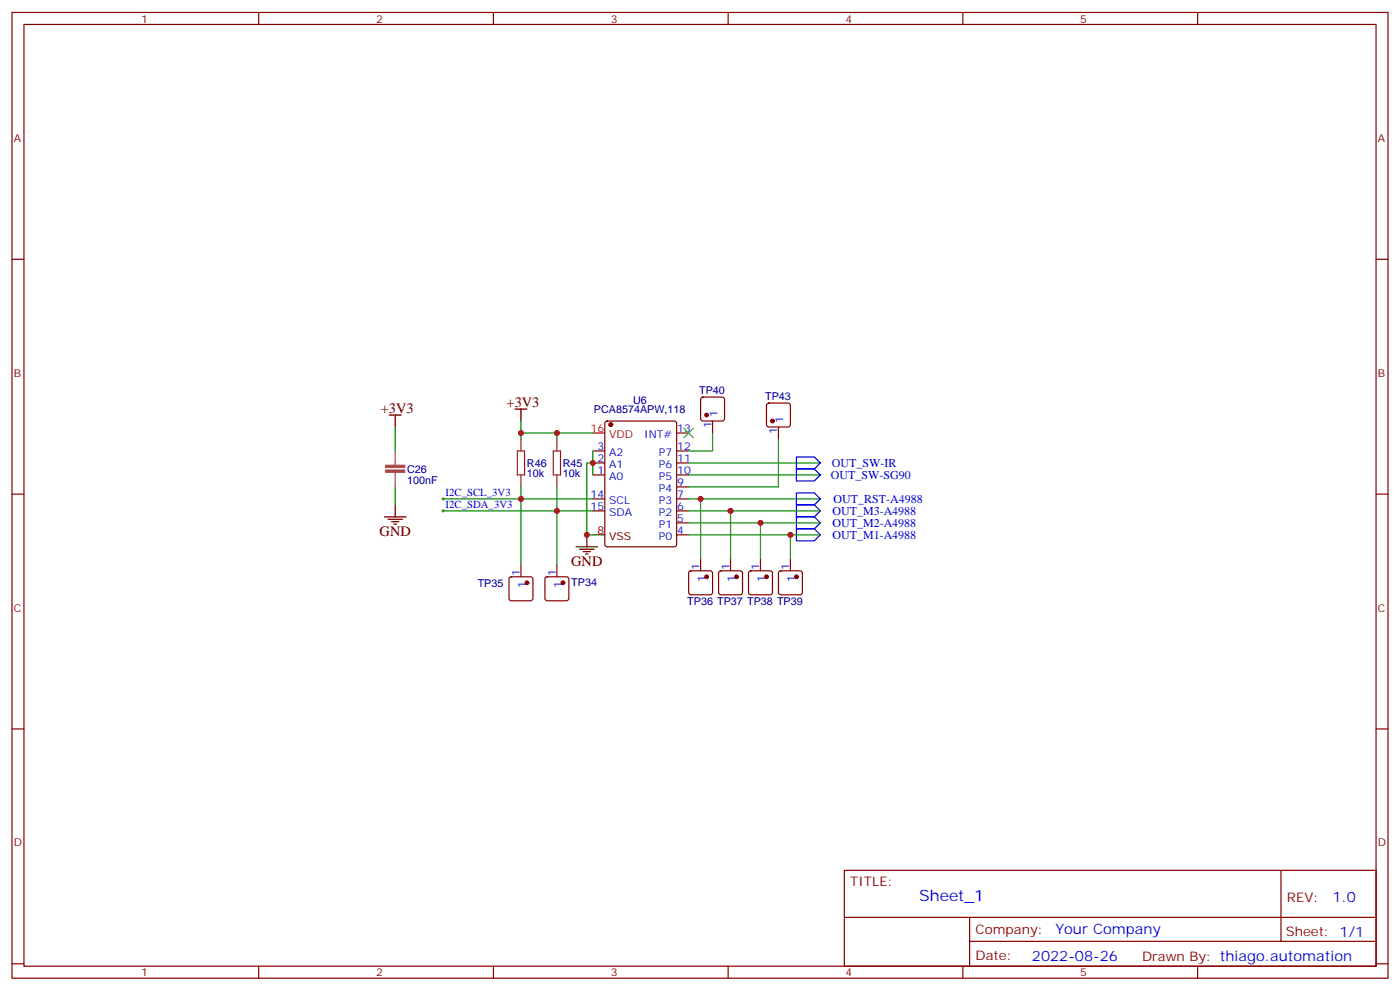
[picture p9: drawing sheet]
<svg xmlns="http://www.w3.org/2000/svg" width="412mm" height="292mm" viewBox="0 0 412 292" stroke-linecap="round" stroke-linejoin="round" font-family="sans-serif">
<g fill="none" stroke="#870000" stroke-width=".35">
<path d="M3.5 3.7h405.4v284.3h-405.4zM7.1 7.2h398.2v277.3h-398.2zM76.2 3.7v3.5M145.3 3.7v3.5M214.5 3.7v3.5M283.6 3.7v3.5M352.8 3.7v3.5M3.5 76.3h3.6M405.3 76.3h3.6M206.6 117.1l.5-.2h5.6l.5 .2 .2 .5v5.7l-.2 .5-.5 .2h-5.6l-.5-.3-.2-.4v-5.7zM226 118.9l.5-.2h5.6l.5 .2 .2 .5v5.6l-.2 .5-.5 .2h-5.6l-.5-.2-.2-.5v-5.6zM174.6 139.8h3.6"/>
<path d="M174.6 136.3h3.6M174.6 132.8h3.6M178.4 124.2l.5-.2h19.7l.7 .4v35.9l-.4 .7h-20l-.7-.5v-35.8zM199.3 139.8h3.5M199.3 136.3h3.5M199.3 132.8h3.5M199.3 127.5h3.5M209.9 124v3.5M229.3 125.7v3.6M3.5 145.5h3.6M174.6 150.4h3.6M174.6 146.9h3.6"/>
<path d="M199.3 157.5h3.5M199.3 154h3.5M199.3 150.4h3.5M199.3 146.9h3.5M199.3 143.4h3.5M405.3 145.5h3.6M150.2 170l.4-.2h5.7l.5 .2 .2 .5v5.7l-.2 .5-.5 .2h-5.7l-.5-.3-.2-.4v-5.7zM153.5 166.3v3.5M160.7 170l.5-.2h5.7l.5 .2 .2 .5v5.7l-.3 .5-.4 .2h-5.7l-.5-.3-.2-.4v-5.7zM164 166.3v3.5M203.1 168.3l.5-.2h5.6l.5 .2 .2 .5v5.6l-.2 .5-.5 .2h-5.6l-.5-.2-.3-.5v-5.6zM206.4 164.5v3.6"/>
<path d="M211.9 168.3l.5-.2h5.6l.5 .2 .2 .5v5.6l-.2 .5-.5 .2h-5.6l-.5-.2-.2-.5v-5.6zM215.2 164.5v3.6M220.7 168.3l.5-.2h5.6l.5 .2 .2 .5v5.6l-.2 .5-.5 .2h-5.6l-.5-.2-.2-.5v-5.6zM224 164.5v3.6M229.5 168.3l.5-.2h5.7l.5 .2 .2 .5v5.6l-.3 .5-.4 .2h-5.7l-.5-.2-.2-.5v-5.6zM232.8 164.5v3.6M3.5 214.6h3.6M405.3 214.6h3.6M248.7 256.3h156.6v28.2h-156.6zM377.3 256.3v20.9M248.7 270.1h156.5M285.6 277.2h119.6"/>
<path d="M285.6 270.1v14.1M3.5 283.8h3.6M76.2 284.5v3.5M145.3 284.5v3.5M214.5 284.5v3.5M283.6 284.5v3.5M352.8 284.5v3.5M405.3 283.8h3.6"/>
</g>
<g fill="#870000" stroke="#870000" stroke-width=".35">
<circle cx="179.9" cy="125" r=".53"/>
<circle cx="165.8" cy="171.6" r=".53"/>
<circle cx="155.2" cy="171.6" r=".53"/>
<circle cx="208.1" cy="169.8" r=".53"/>
<circle cx="217" cy="169.8" r=".53"/>
<circle cx="225.8" cy="169.8" r=".53"/>
<circle cx="234.6" cy="169.8" r=".53"/>
<circle cx="208.1" cy="122.2" r=".53"/>
<circle cx="227.5" cy="124" r=".53"/>
</g>
<g fill="none" stroke="#000" stroke-width=".35">
<path d="M114.7 122.2h3.5M116.4 122.2v3.5M151.7 120.4h3.5M153.5 120.4v3.6M113.2 152.2h6.4M114.3 152.9h4.2M115.4 153.6h2.1M116.1 154.3h.7M116.4 148.7v3.5M172.9 157.5v3.5M174.6 157.5h3.6M169.7 161h6.3"/>
<path d="M170.7 161.7h4.3M171.8 162.4h2.1M172.5 163.1h.7"/>
</g>
<path d="M174.6 127.5h3.6" fill="none" stroke="#f00" stroke-width=".35"/>
<g fill="none" stroke="#008700" stroke-width=".35">
<path d="M116.4 125.7v7.1M153.5 124v3.5h21.1M153.5 127.5v1.8M164 127.5v1.8M174.6 136.3h-1.7v21.2h1.7M174.6 132.8v7M202.8 139.8h38.9M202.8 136.3h38.9M209.9 127.5v5.3h-7.1M229.3 129.3v14.1h-26.5M116.4 143.4v5.3M130.5 146.9h44.1"/>
<path d="M130.5 150.4h44.1M153.5 143.4v22.9M164 143.4v22.9M202.8 146.9h38.9M202.8 150.4h38.9M202.8 157.5h38.9M202.8 154h38.9M206.4 146.9v17.6M215.2 150.4v14.1M224 154v10.5M232.8 157.5v7"/>
</g>
<path d="M130.2 146.9h.7M130.2 150.4h.7M130.5 146.5v.7M130.5 150.1v.7" fill="none" stroke="#000" stroke-width=".29"/>
<path d="M201.4 126.1l2.9 2.8M204.3 126.1l-2.9 2.8" fill="none" stroke="#3c3" stroke-width=".35"/>
<g fill="#a64a4a" stroke="#a64a4a" stroke-width=".29">
<path d="M113.6 138.4h5.6v.7h-5.6z"/>
<path d="M113.6 137h5.6v.7h-5.6z"/>
</g>
<path d="M116.4 132.8v4.2M116.4 139.1v.7M116.4 139.9v3.5" fill="none" stroke="#a64a4a" stroke-width=".35"/>
<path d="M234.6 138.1h5.3l1.8 1.7-1.8 1.8h-5.3zM234.6 134.5h5.3l1.8 1.8-1.8 1.8h-5.3zM234.6 155.7h5.3l1.8 1.8-1.8 1.7h-5.3zM234.6 152.2h5.3l1.8 1.8-1.8 1.7h-5.3zM234.6 148.7h5.3l1.8 1.7-1.8 1.8h-5.3zM234.6 145.1h5.3l1.8 1.8-1.8 1.8h-5.3z" fill="none" stroke="#00f" stroke-width=".35"/>
<path d="M152.4 132.8h2.1v7h-2.1zM153.5 129.3v3.5M153.5 139.8v3.6M163 132.8h2.1v7h-2.1zM164 129.3v3.5M164 139.8v3.6" fill="none" stroke="#8c2424" stroke-width=".35"/>
<g fill="#c00">
<circle cx="174.6" cy="136.3" r=".88"/>
<circle cx="172.9" cy="157.5" r=".88"/>
<circle cx="153.5" cy="146.9" r=".88"/>
<circle cx="164" cy="150.4" r=".88"/>
<circle cx="153.5" cy="127.5" r=".88"/>
<circle cx="164" cy="127.5" r=".88"/>
<circle cx="206.4" cy="146.9" r=".88"/>
<circle cx="215.2" cy="150.4" r=".88"/>
<circle cx="224" cy="154" r=".88"/>
<circle cx="232.8" cy="157.5" r=".88"/>
</g>
<text font-size="4.6" fill="#00f" x="270.8" y="265.3">Sheet_1</text>
<g font-size="4.2">
<text x="149.2" y="119.7">+3V3</text>
<text x="112.2" y="121.5">+3V3</text>
<text x="111.8" y="157.8">GND</text>
<text x="168.3" y="166.7">GND</text>
</g>
<g font-size="4.2" fill="#00f">
<text x="392.5" y="265.5">1.0</text>
<text x="310.9" y="275.1">Your Company</text>
<text x="304" y="282.9">2022-08-26</text>
</g>
<g font-size="3.9" fill="#800">
<text x="250.5" y="260.8">TITLE:</text>
<text x="379.1" y="265.5">REV:</text>
<text x="287.4" y="275">Company:</text>
<text x="378.7" y="275.7">Sheet: 1/1</text>
<text x="287.4" y="282.7">Date:</text>
<text x="336.4" y="282.8">Drawn By: thiago.automation</text>
</g>
<g font-size="3.5" fill="#00f">
<text x="245.1" y="137.6">OUT_SW-IR</text>
<text x="244.8" y="141.1">OUT_SW-SG90</text>
<text x="245.5" y="148.1">OUT_RST-A4988</text>
<text x="245.2" y="155.2">OUT_M2-A4988</text>
<text x="245.2" y="151.6">OUT_M3-A4988</text>
<text x="245.2" y="158.7">OUT_M1-A4988</text>
</g>
<g font-size="3.2" fill="#800">
<text x="41.6" y="6.7">1</text>
<text x="110.8" y="6.7">2</text>
<text x="179.9" y="6.7">3</text>
<text x="249.1" y="6.7">4</text>
<text x="318.2" y="6.7">5</text>
<text x="4.1" y="41.8">A</text>
<text x="405.9" y="41.8">A</text>
<text x="4.1" y="110.9">B</text>
<text x="405.9" y="110.9">B</text>
<text x="4.1" y="180.1">C</text>
<text x="405.9" y="180.1">C</text>
<text x="4.1" y="249.2">D</text>
<text x="405.9" y="249.2">D</text>
<text x="41.6" y="287.5">1</text>
<text x="110.8" y="287.5">2</text>
<text x="179.9" y="287.5">3</text>
<text x="249.1" y="287.5">4</text>
<text x="318.2" y="287.5">5</text>
</g>
<g font-size="3.2" fill="#000080">
<text x="186.5" y="119">U6</text>
<text x="206" y="116.1">TP40</text>
<text x="225.4" y="117.9">TP43</text>
<text x="175" y="121.5">PCA8574APW,118</text>
<text x="155.2" y="137.4">R46</text>
<text x="165.8" y="137.4">R45</text>
<text x="119.9" y="142.4">100nF</text>
<text x="119.9" y="139.3">C26</text>
<text x="155.2" y="140.5">10k</text>
<text x="165.8" y="140.5">10k</text>
<text x="140.7" y="172.7">TP35</text>
<text x="168.3" y="172.5">TP34</text>
<text x="202.4" y="178">TP36 TP37 TP38 TP39</text>
</g>
<g font-size="3.2" fill="#00f">
<text x="211.3" y="122.7" transform="rotate(-90 211.3 122.7)">1</text>
<text x="230.7" y="124.4" transform="rotate(-90 230.7 124.4)">1</text>
<text x="189.8" y="128.9">INT#</text>
<text x="199.5" y="127.1">13</text>
<text x="209.5" y="126.2" transform="rotate(-90 209.5 126.2)">1</text>
<text x="229" y="127.9" transform="rotate(-90 229 127.9)">1</text>
<text x="176" y="136">2</text>
<text x="176" y="132.4">3</text>
<text x="179.5" y="137.7">A1</text>
<text x="179.5" y="134.2">A2</text>
<text x="194.1" y="137.7">P6</text>
<text x="194.1" y="134.2">P7</text>
<text x="199.5" y="136">11</text>
<text x="199.5" y="132.4">12</text>
<text x="176" y="139.5">1</text>
<text x="179.5" y="141.3">A0</text>
<text x="194.1" y="141.3">P5</text>
<text x="199.5" y="143">9</text>
<text x="199.5" y="139.5">10</text>
<text x="131.2" y="146">I2C_SCL_3V3</text>
<text x="131.2" y="149.5">I2C_SDA_3V3</text>
<text x="173.9" y="146.5">14</text>
<text x="179.5" y="148.3">SCL</text>
<text x="194.1" y="148.3">P3</text>
<text x="194.1" y="144.8">P4</text>
<text x="199.5" y="146.5">7</text>
<text x="173.9" y="150.1">15</text>
<text x="179.5" y="151.8">SDA</text>
<text x="194.1" y="155.4">P1</text>
<text x="194.1" y="151.8">P2</text>
<text x="199.5" y="153.6">5</text>
<text x="199.5" y="150.1">6</text>
<text x="194.1" y="158.9">P0</text>
<text x="199.5" y="157.1">4</text>
<text x="206" y="167.9" transform="rotate(-90 206 167.9)">1</text>
<text x="214.8" y="167.9" transform="rotate(-90 214.8 167.9)">1</text>
<text x="223.7" y="167.9" transform="rotate(-90 223.7 167.9)">1</text>
<text x="232.5" y="167.9" transform="rotate(-90 232.5 167.9)">1</text>
<text x="153.1" y="169.7" transform="rotate(-90 153.1 169.7)">1</text>
<text x="154.9" y="173.1" transform="rotate(-90 154.9 173.1)">1</text>
<text x="163.7" y="169.7" transform="rotate(-90 163.7 169.7)">1</text>
<text x="165.5" y="173.1" transform="rotate(-90 165.5 173.1)">1</text>
<text x="207.8" y="171.4" transform="rotate(-90 207.8 171.4)">1</text>
<text x="216.6" y="171.4" transform="rotate(-90 216.6 171.4)">1</text>
<text x="225.4" y="171.4" transform="rotate(-90 225.4 171.4)">1</text>
<text x="234.2" y="171.4" transform="rotate(-90 234.2 171.4)">1</text>
</g>
<g font-size="3.2" fill="#f00">
<text x="173.9" y="127.1">16</text>
<text x="179.5" y="128.9">VDD</text>
</g>
<g font-size="3.2">
<text x="176" y="157.1">8</text>
<text x="179.5" y="158.9">VSS</text>
</g>
</svg>
